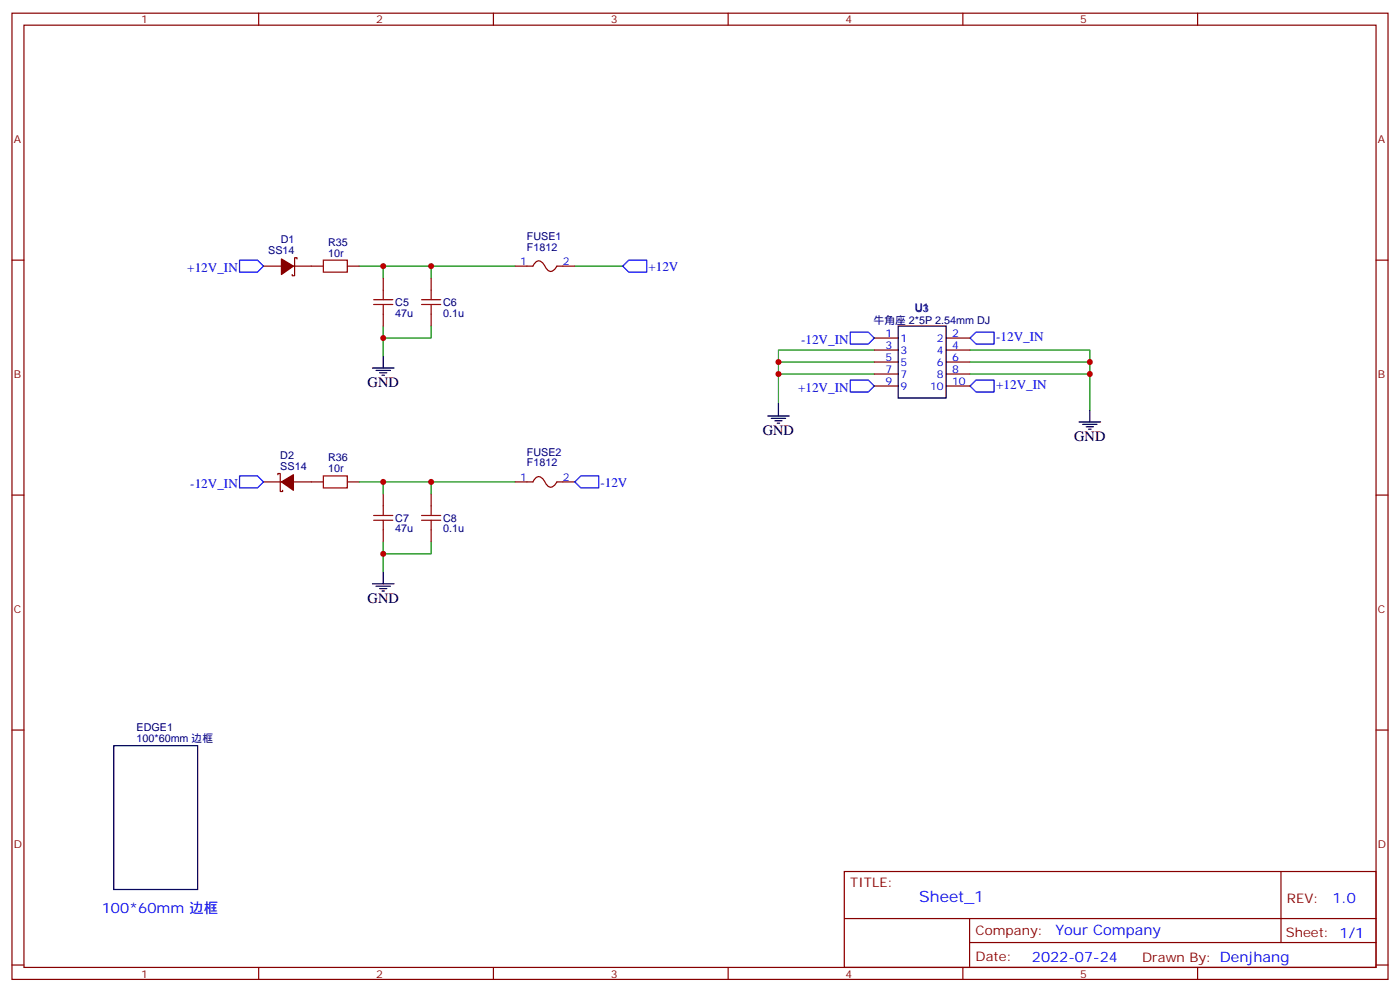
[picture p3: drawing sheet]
<svg xmlns="http://www.w3.org/2000/svg" width="412mm" height="292mm" viewBox="0 0 412 292" stroke-linecap="round" stroke-linejoin="round" font-family="sans-serif">
<g fill="none" stroke="#870000" stroke-width=".35">
<path d="M3.5 3.9h405.4v284.3h-405.4zM7.1 7.4h398.2v277.3h-398.2zM76.2 3.9v3.5M145.3 3.9v3.5M214.5 3.9v3.5M283.6 3.9v3.5M352.8 3.9v3.5M3.5 76.6h3.6M77.6 78.3h5.3M86.4 78.3h8.8M87.5 76.2v-.4h-.7v5.3h-.7v-.3M102.3 78.3h3.5"/>
<path d="M151.7 78.3h5.3l.6-.9a1.56 1.56 0 0 1 2.7 .5l.2 .3a2.13 2.13 0 0 0 2.2 1.6l1.3-1.5h5.3M405.3 76.6h3.6M112.9 81.8v3.6M112.9 92.4v3.6M127 81.8v3.6M127 92.4v3.6M257.5 99.5h7.1M278.7 99.5h7.1M257.5 103h7.1M257.5 106.5h7.1M257.5 110.1h7.1M257.5 113.6h7.1"/>
<path d="M278.7 103h7.1M278.7 106.5h7.1M278.7 110.1h7.1M278.7 113.6h7.1M81.8 139.7v-.4h.7v5.3h.8v-.3M3.5 145.7h3.6M77.6 141.8h5.3M86.4 141.8h8.8M102.3 141.8h3.5M112.9 145.3v3.6M112.9 155.9v3.6M127 145.3v3.6"/>
<path d="M127 155.9v3.6M151.7 141.8h5.3l.6-.9a1.56 1.56 0 0 1 2.7 .5l.2 .3a2.13 2.13 0 0 0 2.2 1.6l1.3-1.5h5.3M405.3 145.7h3.6M3.5 214.8h3.6M405.3 214.8h3.6M248.7 256.5h156.6v28.2h-156.6zM377.3 256.5v20.9M248.7 270.3h156.5M285.6 277.4h119.6M285.6 270.3v14.1M3.5 284h3.6M76.2 284.7v3.5"/>
<path d="M145.3 284.7v3.5M214.5 284.7v3.5M283.6 284.7v3.5M352.8 284.7v3.5M405.3 284h3.6"/>
</g>
<path d="M70.6 76.6h5.2l1.8 1.7-1.8 1.8h-5.2zM185.2 76.6h5.3v3.5h-5.3l-1.8-1.8zM250.5 97.7h5.3l1.7 1.8-1.7 1.7h-5.3zM287.5 97.7h5.3v3.5h-5.3l-1.7-1.7zM250.5 111.8h5.3l1.7 1.8-1.7 1.8h-5.3zM285.8 113.6l1.7-1.8h5.3v3.6h-5.3zM70.6 140.1h5.2l1.8 1.7-1.8 1.8h-5.2zM171.1 140.1h5.3v3.5h-5.3l-1.8-1.8z" fill="none" stroke="#00f" stroke-width=".35"/>
<g fill="none" stroke="#008700" stroke-width=".35">
<path d="M105.8 78.3h45.9M112.9 78.3v3.5M127 78.3v3.5M169.3 78.3h14.1M112.9 96v8.8M127 96v3.5h-14.1M229.3 110.1h28.2M229.3 106.5h28.2M257.5 103h-28.2v15.9M285.8 110.1h35.2M285.8 106.5h35.2M285.8 103h35.2v17.6"/>
<path d="M105.8 141.8h45.9M112.9 141.8v3.5M112.9 159.5v8.8M127 159.5v3.5h-14.1M127 141.8v3.5"/>
</g>
<g fill="none" stroke="#000" stroke-width=".35">
<path d="M264.6 96h14.1v21.1h-14.1zM109.7 108.3h6.4M110.8 109h4.2M111.8 109.7h2.1M112.5 110.4h.7M112.9 104.8v3.5M229.3 118.9v3.5M226.1 122.4h6.4M227.2 123.1h4.2M228.2 123.8h2.2M229 124.5h.7M317.9 124.2h6.3"/>
<path d="M318.9 124.9h4.2M320 125.6h2.1M320.7 126.3h.7M321 120.6v3.6M109.7 171.8h6.4M110.8 172.5h4.2M111.8 173.2h2.1M112.5 173.9h.7M112.9 168.3v3.5M33.5 219.4h24.7v42.4h-24.7z"/>
</g>
<g fill="#870000" stroke="#870000" stroke-width=".35">
<path d="M82.9 141.8l3.5-2.1v4.6z"/>
<path d="M82.9 76.2l3.5 2.1-3.5 2.5z"/>
</g>
<g fill="none" stroke="#a10000" stroke-width=".35">
<path d="M95.2 76.6h7.1v3.5h-7.1zM110.1 89.6h5.6M110.1 88.2h5.6M112.9 85.4v2.8M112.9 89.6v2.8M124.2 89.6h5.6M124.2 88.2h5.6M127 85.4v2.8M127 89.6v2.8M95.2 140.1h7.1v3.5h-7.1zM110.1 153.1h5.6M110.1 151.7h5.6"/>
<path d="M112.9 148.9v2.8M112.9 153.1v2.8M124.2 153.1h5.6M124.2 151.7h5.6M127 148.9v2.8M127 153.1v2.8"/>
</g>
<g fill="#c00">
<circle cx="321" cy="106.5" r=".88"/>
<circle cx="321" cy="110.1" r=".88"/>
<circle cx="229.3" cy="110.1" r=".88"/>
<circle cx="229.3" cy="106.5" r=".88"/>
<circle cx="112.9" cy="141.8" r=".88"/>
<circle cx="127" cy="141.8" r=".88"/>
<circle cx="112.9" cy="163" r=".88"/>
<circle cx="112.9" cy="99.5" r=".88"/>
<circle cx="127" cy="78.3" r=".88"/>
<circle cx="112.9" cy="78.3" r=".88"/>
</g>
<text font-size="4.6" fill="#00f" x="270.8" y="265.5">Sheet_1</text>
<g font-size="4.2">
<text x="108.3" y="113.9">GND</text>
<text x="224.7" y="128.1">GND</text>
<text x="316.4" y="129.8">GND</text>
<text x="108.3" y="177.4">GND</text>
</g>
<g font-size="4.2" fill="#00f">
<text x="30" y="268.8">100*60mm 边框</text>
<text x="392.5" y="265.7">1.0</text>
<text x="310.9" y="275.3">Your Company</text>
<text x="304" y="283.1">2022-07-24</text>
</g>
<g font-size="3.9" fill="#00f">
<text x="55.2" y="80.1">+12V_IN</text>
<text x="191" y="79.9">+12V</text>
<text x="236" y="101.2">-12V_IN</text>
<text x="293.4" y="100.2">-12V_IN</text>
<text x="235.1" y="115.4">+12V_IN</text>
<text x="293.4" y="114.3">+12V_IN</text>
<text x="56.1" y="143.6">-12V_IN</text>
<text x="176.9" y="143.3">-12V</text>
</g>
<g font-size="3.9" fill="#800">
<text x="250.5" y="261.1">TITLE:</text>
<text x="379.1" y="265.7">REV:</text>
<text x="287.4" y="275.3">Company:</text>
<text x="378.7" y="275.9">Sheet: 1/1</text>
<text x="287.4" y="282.9">Date:</text>
<text x="336.4" y="283">Drawn By: Denjhang</text>
</g>
<g font-size="3.2" fill="#800">
<text x="41.6" y="6.9">1</text>
<text x="110.8" y="6.9">2</text>
<text x="179.9" y="6.9">3</text>
<text x="249.1" y="6.9">4</text>
<text x="318.2" y="6.9">5</text>
<text x="4.1" y="42">A</text>
<text x="405.9" y="42">A</text>
<text x="4.1" y="111.1">B</text>
<text x="405.9" y="111.1">B</text>
<text x="4.1" y="180.3">C</text>
<text x="405.9" y="180.3">C</text>
<text x="4.1" y="249.4">D</text>
<text x="405.9" y="249.4">D</text>
<text x="41.6" y="287.7">1</text>
<text x="110.8" y="287.7">2</text>
<text x="179.9" y="287.7">3</text>
<text x="249.1" y="287.7">4</text>
<text x="318.2" y="287.7">5</text>
</g>
<g font-size="3.2" fill="#000080">
<text x="82.7" y="71.6">D1</text>
<text x="155.2" y="70.6">FUSE1</text>
<text x="79" y="74.8">SS14</text>
<text x="96.7" y="75.5">10r</text>
<text x="96.7" y="72.3">R35</text>
<text x="155.2" y="73.7">F1812</text>
<text x="116.4" y="93.2">47u</text>
<text x="116.4" y="90.1">C5</text>
<text x="130.5" y="93.2">0.1u</text>
<text x="130.5" y="90.1">C6</text>
<text x="257.3" y="95.4">牛角座 2*5P 2.54mm DJ</text>
<text x="269.5" y="91.5">U1</text>
<text x="271.8" y="91.7">3</text>
<text x="82.6" y="135.1">D2</text>
<text x="96.7" y="135.8">R36</text>
<text x="155.2" y="137.2">F1812</text>
<text x="155.2" y="134.1">FUSE2</text>
<text x="82.6" y="138.3">SS14</text>
<text x="96.7" y="139">10r</text>
<text x="116.4" y="153.6">C7</text>
<text x="130.5" y="153.6">C8</text>
<text x="116.4" y="156.7">47u</text>
<text x="130.5" y="156.7">0.1u</text>
<text x="40.2" y="215.3">EDGE1</text>
<text x="40.2" y="218.4">100*60mm 边框</text>
</g>
<g font-size="3.2" fill="#00f">
<text x="153.2" y="78">1</text>
<text x="165.8" y="78">2</text>
<text x="260.8" y="99.1">1</text>
<text x="265.3" y="100.5">1</text>
<text x="276" y="100.5">2</text>
<text x="280.5" y="99.1">2</text>
<text x="260.8" y="102.7">3</text>
<text x="260.8" y="106.2">5</text>
<text x="265.3" y="104.1">3</text>
<text x="265.3" y="107.6">5</text>
<text x="276" y="104.1">4</text>
<text x="276" y="107.6">6</text>
<text x="280.5" y="102.7">4</text>
<text x="280.5" y="106.2">6</text>
<text x="260.8" y="109.7">7</text>
<text x="260.8" y="113.2">9</text>
<text x="265.3" y="111.1">7</text>
<text x="276" y="111.1">8</text>
<text x="280.5" y="109.7">8</text>
<text x="280.5" y="113.2">10</text>
<text x="265.3" y="114.7">9</text>
<text x="274" y="114.7">10</text>
<text x="153.2" y="141.5">1</text>
<text x="165.8" y="141.5">2</text>
</g>
</svg>
